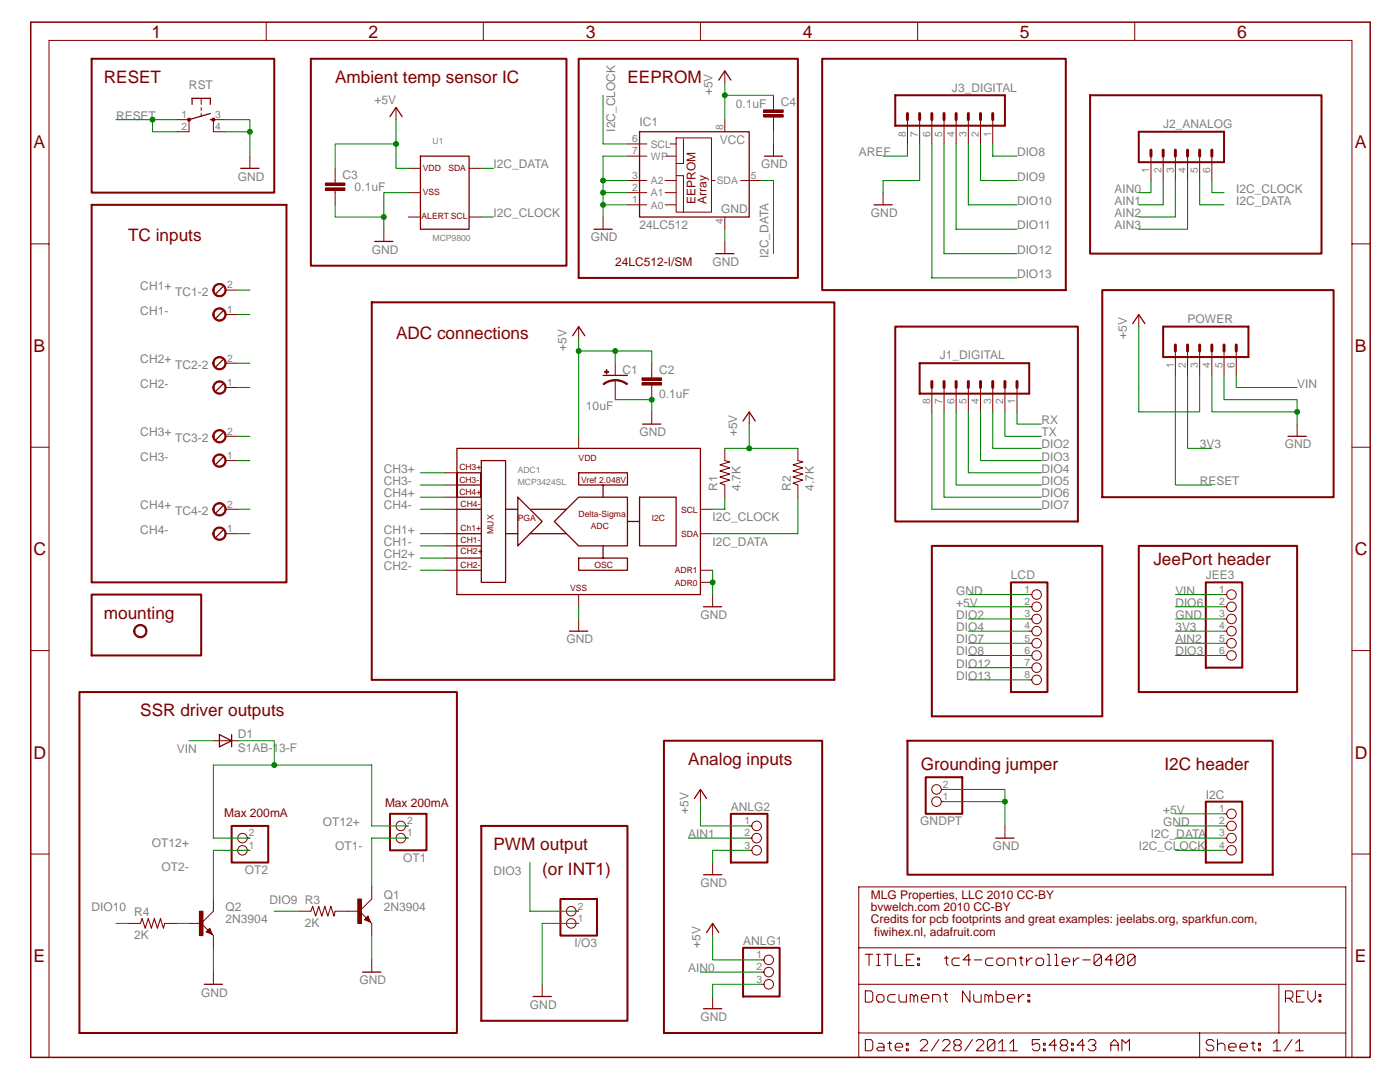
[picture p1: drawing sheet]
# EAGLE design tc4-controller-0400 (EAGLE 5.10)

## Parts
ADC1  MCP3424SL  [SO14]
ANLG1  PINHD-1X3  [1X03]
ANLG2  PINHD-1X3  [1X03]
C1  10uF  CAP_POL1206  [EIA3216]
C2  0.1uF  C-EU025-025X050  [C025-025X050]
C3  0.1uF  C-EU025-025X050  [C025-025X050]
C4  0.1uF  C-EUC1206  [C1206]
D1  S1AB-13-F  DIODE-DO214AA  [DO214AA]
GNDPT  PINHD-1X2  [1X02]
I2C  PINHD-1X4  [1X04]
I/O3  PINHD-1X2  [1X02]
IC1  24LC512  24LC128SM  [SO-08M]
J1_DIGITAL  M08  [1X08]
J2_ANALOG  M06SIP  [1X06]
J3_DIGITAL  M08  [1X08]
JEE3  PINHD-1X6  [1X06]
JP2  STAND-OFF  [STAND-OFF]
LCD  PINHD-1X8  [1X08]
OT1  PINHD-1X2  [1X02]
OT2  PINHD-1X2  [1X02]
POWER  M06SIP  [1X06]
Q1  2N3904  [TO92D]
Q2  2N3904  [TO92D]
R1  4.7K  R-US_0204/7  [0204/7]
R2  4.7K  R-US_0204/7  [0204/7]
R3  2K  R-US_R1206  [R1206]
R4  2K  R-US_R1206  [R1206]
RST  TAC_SWITCHPTH  [TACTILE-PTH]
TC1  MPT2  [2POL254]
TC2  MPT2  [2POL254]
TC3  MPT2  [2POL254]
TC4  MPT2  [2POL254]
U1  MCP9800  [SOT23-5L]

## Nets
3V3: JEE3.4 POWER.2
+5V: ADC1.6 ANLG1.1 ANLG2.1 C1.A(+) C2.1 C3.1 C4.1 I2C.1 IC1.8(VCC) LCD.2 POWER.3 R1.2 R2.2 U1.1
AIN0: ANLG1.2 J2_ANALOG.1
AIN1: ANLG2.2 J2_ANALOG.2
AIN2: J2_ANALOG.3 JEE3.5
AIN3: J2_ANALOG.4
AREF: J3_DIGITAL.8
CH1+: ADC1.1 TC1.2
CH1-: ADC1.2 TC1.1
CH2+: ADC1.3 TC2.2
CH2-: ADC1.4 TC2.1
CH3+: ADC1.11 TC3.2
CH3-: ADC1.12 TC3.1
CH4+: ADC1.13 TC4.2
CH4-: ADC1.14 TC4.1
DIO2: J1_DIGITAL.3 LCD.3
DIO3: I/O3.2 J1_DIGITAL.4 JEE3.6
DIO4: J1_DIGITAL.5 LCD.4
DIO5: J1_DIGITAL.6
DIO6: J1_DIGITAL.7 JEE3.2
DIO7: J1_DIGITAL.8 LCD.5
DIO8: J3_DIGITAL.1 LCD.6
DIO9: J3_DIGITAL.2 R3.1
DIO10: J3_DIGITAL.3 R4.1
DIO11: J3_DIGITAL.4
DIO12: J3_DIGITAL.5 LCD.7
DIO13: J3_DIGITAL.6 LCD.8
GND: ADC1.5 ADC1.9 ADC1.10 ANLG1.3 ANLG2.3 C1.C(-) C2.2 C3.2 C4.2 GNDPT.1 GNDPT.2 I2C.2 I/O3.1 IC1.1(A0) IC1.2(A1) IC1.3(A2) IC1.4(GND) IC1.7(WP) J3_DIGITAL.7 JEE3.3 LCD.1 POWER.4 POWER.5 Q1.E Q2.E RST.3 RST.4 U1.2
I2C_CLOCK: ADC1.8 I2C.4 IC1.6(SCL) J2_ANALOG.6 R1.1 U1.4
I2C_DATA: ADC1.7 I2C.3 IC1.5(SDA) J2_ANALOG.5 R2.1 U1.5
N$3: Q2.B R4.2
N$4: Q1.B R3.2
OT1-: OT1.1 Q1.C
OT2-: OT2.1 Q2.C
OT12+: D1.C OT1.2 OT2.2
RESET: POWER.1 RST.1 RST.2
RX: J1_DIGITAL.1
TX: J1_DIGITAL.2
VIN: D1.A JEE3.1 POWER.6
Unconnected: U1.3

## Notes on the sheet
- RESET | Ambient temp sensor IC | EEPROM
- TC inputs
- 24LC512-I/SM
- ADC connections
- JeePort header
- mounting
- SSR driver outputs
- Analog inputs | Grounding jumper | I2C header
- Max 200mA
- Max 200mA
- PWM output
- (or INT1)
- MLG Properties, LLC 2010 CC-BY
- bvwelch.com 2010 CC-BY
- Credits for pcb footprints and great examples: jeelabs.org, sparkfun.com,
- fiwihex.nl, adafruit.com
